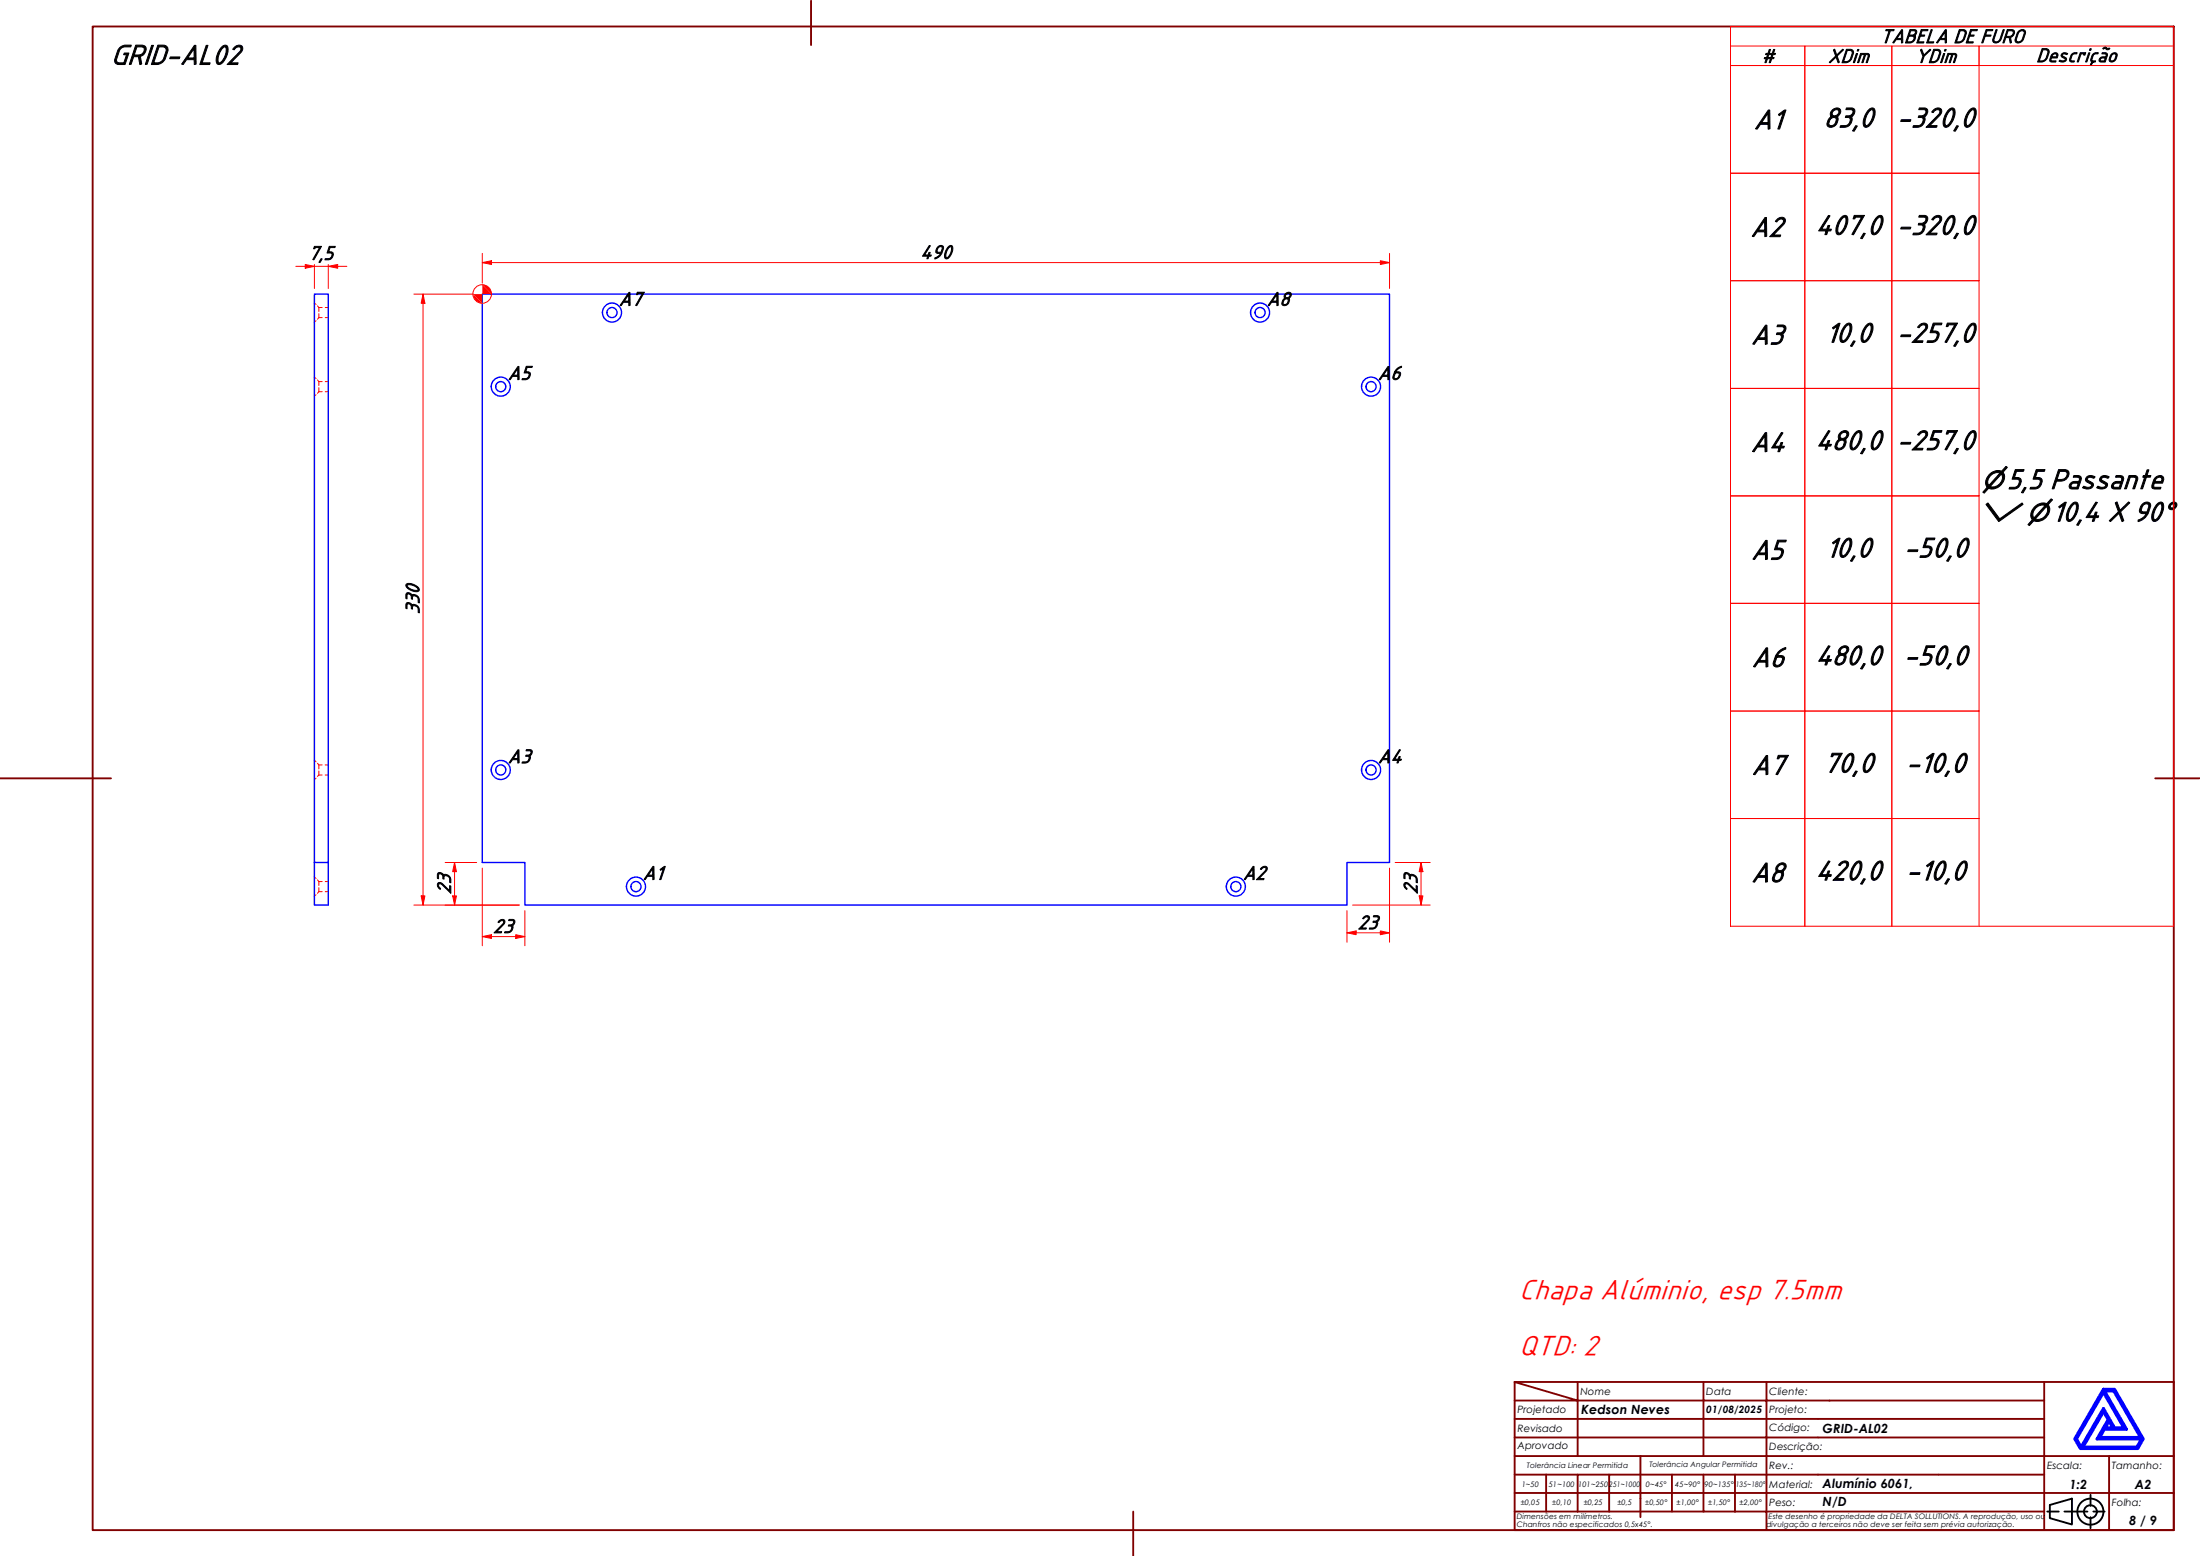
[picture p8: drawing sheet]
<svg xmlns="http://www.w3.org/2000/svg" width="594mm" height="420mm" viewBox="0 0 594 420" stroke-linecap="round" stroke-linejoin="round" font-family="sans-serif">
<!-- layer: Visible (ABNT) -->
<g fill="none" stroke="#00f" stroke-width=".38">
<path d="M84.9 79.4h3.7v153.5h-3.7zM130.2 79.4h245v153.5h-11.5v11.5h-222v-11.5h-11.5zM84.9 232.9v11.5h3.7v-11.5"/>
<circle cx="165.3" cy="84.4" r="1.37"/>
<circle cx="165.3" cy="84.4" r="2.57"/>
<circle cx="340.3" cy="84.4" r="1.37"/>
<circle cx="340.3" cy="84.4" r="2.57"/>
<circle cx="135.2" cy="104.4" r="1.37"/>
<circle cx="135.2" cy="104.4" r="2.57"/>
<circle cx="370.2" cy="104.4" r="1.37"/>
<circle cx="370.2" cy="104.4" r="2.57"/>
<circle cx="135.2" cy="207.9" r="1.37"/>
<circle cx="135.2" cy="207.9" r="2.57"/>
<circle cx="370.2" cy="207.9" r="1.37"/>
<circle cx="370.2" cy="207.9" r="2.57"/>
<circle cx="171.7" cy="239.4" r="1.37"/>
<circle cx="171.7" cy="239.4" r="2.57"/>
<circle cx="333.7" cy="239.4" r="1.37"/>
<circle cx="333.7" cy="239.4" r="2.57"/>
</g>
<!-- layer: Hidden (ABNT) -->
<g fill="none" stroke="#f00" stroke-width=".27">
<path d="M84.9 81.8l.4 .4M85.3 86.6l-.4 .4M85.7 82.6l.4 .4M86.1 83v1.1M86.1 84.7v1.1M86.1 85.8l-.4 .4M86.1 85.8h.9M86.1 83h.9M87.8 85.8h.8M87.8 83h.8M84.9 101.8l.4 .4M85.3 106.6l-.4 .4"/>
<path d="M85.7 102.6l.4 .4M86.1 103v1.1M86.1 104.7v1.1M86.1 105.8l-.4 .4M86.1 105.8h.9M86.1 103h.9M87.8 105.8h.8M87.8 103h.8M84.9 205.3l.4 .4M85.3 210.1l-.4 .4M85.7 206.1l.4 .4M86.1 206.5v1.1"/>
<path d="M86.1 208.2v1.1M86.1 209.3l-.4 .4M86.1 209.3h.9M86.1 206.5h.9M87.8 209.3h.8M87.8 206.5h.8M84.9 236.8l.4 .4M85.7 237.6l.4 .4M86.1 238v1.1M86.1 239.7v1.1M86.1 238h.9M87.8 238h.8"/>
<path d="M85.3 241.6l-.4 .4M86.1 240.8l-.4 .4M86.1 240.8h.9M87.8 240.8h.8"/>
</g>
<!-- layer: Borda A3/A4 (ABNT) -->
<g fill="none" stroke="#800000" stroke-width=".51">
<path d="M25 7.2h562v406h-562zM219 .2v12M0 210.2h30M582 210.2h12M409 373.2l17 5h-17M409 373.2h178v40h-178zM426 378.2h34v4.9h17M426 378.2v15M426 373.2v5M460 373.2v5h17v4.9M477 373.2v5h75M552 373.2v20h-143"/>
<path d="M409 383.1h51v10.1M409 398.2h17M417.5 398.2v10M434.5 398.2h-8.5v10M443 393.2v16.5M451.5 398.2v10h-42.5M460 398.2v10h8.5M468.5 398.2v10M477 398.2h-42.5v10M477 383.1v5.1h-68M477 398.2v10h75M477 383.1h75"/>
<path d="M477 398.2h75M552 388.2h-75v10M569.5 393.2v9.9h17.5M587 393.2h-35v9.9h17.5v10.1M306 408.2v12M409 403.1h143v10.1M451.5 408.2h8.5M468.5 408.2h8.5v5"/>
</g>
<path d="M568 376l5.5 9.6h-2.5l-3-5.3-6 10.5-1.3-2.3zM568 375.1h3l7.7 13.4-1.4 2.6h-15.5l-1.5-2.6zM568.3 375.6h2.5l7.2 12.6h-11l1.3-2.3h5.9zM568 381.2l1.3 2.1-3 5.2h12l-1.3 2.3h-14.5zM569.5 383.8l1 1.8h-2z" fill="none" stroke="#00f" stroke-width=".83"/>
<!-- layer: 0 -->
<path d="M561.8 391.1h15.5" fill="none" stroke="#000" stroke-width=".27"/>
<g fill="none" stroke="#000" stroke-width=".51">
<path d="M552.8 408.2h3.1M553.5 406.4l6-1.7v6.9l-6-1.7zM557.5 408.2h6.2M564.5 403.6v3M564.5 409.7v3M565.3 408.2h3"/>
<circle cx="564.5" cy="408.2" r="3.5"/>
<circle cx="564.5" cy="408.2" r="1.75"/>
</g>
<path d="M130.2 70.9h2.5" fill="none" stroke="#f00" stroke-width=".27"/>
<path d="M130.2 70.9l2.5-.5v1z" fill="#f00"/>
<path d="M130.2 70.9l2.5-.5v1zM372.7 70.9h2.5" fill="none" stroke="#f00" stroke-width=".27"/>
<path d="M372.7 70.4l2.5 .5-2.5 .5z" fill="#f00"/>
<path d="M114.2 79.4v2.5M130.2 68.4v8M132.7 70.9h240M372.7 70.4l2.5 .5-2.5 .5zM375.2 68.4v9.5" fill="none" stroke="#f00" stroke-width=".27"/>
<path d="M114.2 79.4l.5 2.5h-1z" fill="#f00"/>
<path d="M114.2 79.4l.5 2.5h-1zM114.2 241.9v2.5" fill="none" stroke="#f00" stroke-width=".27"/>
<path d="M113.7 241.9h1l-.5 2.5z" fill="#f00"/>
<path d="M111.8 79.4h16M114.2 81.9v160M111.8 244.4h28.4M113.7 241.9h1l-.5 2.5zM130.2 252.9h2.5" fill="none" stroke="#f00" stroke-width=".27"/>
<path d="M130.2 252.9l2.5-.5v1z" fill="#f00"/>
<path d="M130.2 252.9l2.5-.5v1zM139.3 252.9h2.4" fill="none" stroke="#f00" stroke-width=".27"/>
<path d="M139.3 252.4l2.4 .5-2.4 .5z" fill="#f00"/>
<path d="M122.7 232.9v2.5M130.2 234.4v21M132.7 252.9h6.6M139.3 252.4l2.4 .5-2.4 .5zM141.7 245.9v9.5" fill="none" stroke="#f00" stroke-width=".27"/>
<path d="M122.7 232.9l.6 2.5h-1.1z" fill="#f00"/>
<path d="M122.7 232.9l.6 2.5h-1.1zM122.7 241.9v2.5" fill="none" stroke="#f00" stroke-width=".27"/>
<path d="M122.2 241.9h1.1l-.6 2.5z" fill="#f00"/>
<path d="M120.2 232.9h8.5M122.7 235.4v6.5M383.7 232.9v2.5M120.2 244.4h20M122.2 241.9h1.1l-.6 2.5z" fill="none" stroke="#f00" stroke-width=".27"/>
<path d="M383.7 232.9l.5 2.5h-1z" fill="#f00"/>
<path d="M383.7 232.9l.5 2.5h-1zM383.7 241.9v2.5" fill="none" stroke="#f00" stroke-width=".27"/>
<path d="M383.2 241.9h1l-.5 2.5z" fill="#f00"/>
<path d="M376.7 232.9h9.5M383.7 235.4v6.5M363.7 251.9h2.5M365.3 244.4h20.9M383.2 241.9h1l-.5 2.5z" fill="none" stroke="#f00" stroke-width=".27"/>
<path d="M363.7 251.9l2.5-.5v1z" fill="#f00"/>
<path d="M363.7 251.9l2.5-.5v1zM372.7 251.9h2.5" fill="none" stroke="#f00" stroke-width=".27"/>
<path d="M372.7 251.4l2.5 .5-2.5 .5z" fill="#f00"/>
<g fill="none" stroke="#f00" stroke-width=".27">
<path d="M375.2 234.4v20M363.7 245.9v8.5M366.2 251.9h6.5M372.7 251.4l2.5 .5-2.5 .5z"/>
<circle cx="130.2" cy="79.4" r="2.51"/>
</g>
<g fill="#f00">
<path d="M130.2 76.9a2.49 2.49 0 0 1 2.5 2.5z" fill-rule="evenodd"/>
<path d="M127.8 79.4l2.4 2.5a2.39 2.39 0 0 1-2.4-2.5z" fill-rule="evenodd"/>
<path d="M130.2 76.9l2.5 2.5h-4.9l2.4 2.5z" fill-rule="evenodd"/>
</g>
<g fill="none" stroke="#f00" stroke-width=".27">
<path d="M467.3 12.4h20.1v5.3h-20.1h20.1v29.1h-20.1h20.1v29h-20.1h20.1v29.1h-20.1h20.1v29h-20.1h20.1v29h-20.1h20.1v29.1h-20.1h20.1v29h-20.1h20.1v29.1v-29.1h23.5v29.1v-29.1h23.5v29.1M467.3 7.2h119.7v242.9h-119.7zM487.4 12.4h23.5v5.3h-23.5zM487.4 17.7h23.5v29.1h-23.5zM510.9 12.4h23.5v5.3h-23.5zM510.9 17.7h23.5v29.1h-23.5zM587 12.4h-52.6v5.3h52.6M487.4 46.8h23.5v29h-23.5zM510.9 46.8h23.5v29h-23.5zM487.4 75.8h23.5v29.1h-23.5zM510.9 75.8h23.5v29.1h-23.5zM487.4 104.9h23.5v29h-23.5z"/>
<path d="M510.9 104.9h23.5v29h-23.5zM487.4 133.9h23.5v29h-23.5zM510.9 133.9h23.5v29h-23.5zM487.4 162.9h23.5v29.1h-23.5zM510.9 162.9h23.5v29.1h-23.5zM487.4 192h23.5v29h-23.5zM510.9 192h23.5v29h-23.5z"/>
</g>
<path d="M82.4 71.9h2.5" fill="none" stroke="#f00" stroke-width=".27"/>
<path d="M82.4 71.4l2.5 .5-2.5 .5z" fill="#f00"/>
<path d="M82.4 71.4l2.5 .5-2.5 .5zM88.6 71.9h2.6" fill="none" stroke="#f00" stroke-width=".27"/>
<path d="M88.6 71.9l2.6-.5v1z" fill="#f00"/>
<path d="M79.9 71.9h2.5M84.9 71.9h3.7M84.9 71.4v6.5M88.6 71.9l2.6-.5v1zM88.6 71.4v6.5M91.2 71.9h2.5" fill="none" stroke="#f00" stroke-width=".27"/>
<g font-size="8.2" fill="#f00">
<text x="410.2" y="350.9">Chapa Alúminio, esp 7.5mm</text>
<text x="410.2" y="365.8">QTD: 2</text>
</g>
<g font-size="8.1">
<text x="30" y="17.3">GRID-AL02</text>
<text x="473.5" y="34.8">A1</text>
<text x="492.4" y="34.3">83,0</text>
<text x="512.1" y="34.3">-320,0</text>
<text x="472.6" y="63.8">A2</text>
<text x="490.3" y="63.3">407,0</text>
<text x="512.1" y="63.3">-320,0</text>
<text x="472.8" y="92.9">A3</text>
<text x="493" y="92.4">10,0</text>
<text x="512.1" y="92.4">-257,0</text>
<text x="472.7" y="121.9">A4</text>
<text x="490.3" y="121.4">480,0</text>
<text x="512.1" y="121.4">-257,0</text>
<text x="541.9" y="131.9">5,5 Passante</text>
<text x="554.1" y="140.7">10,4 X 90°</text>
<text x="472.8" y="151">A5</text>
<text x="493" y="150.4">10,0</text>
<text x="514" y="150.4">-50,0</text>
<text x="490.3" y="179.5">480,0</text>
<text x="514" y="179.5">-50,0</text>
<text x="472.9" y="180">A6</text>
<text x="472.9" y="209.1">A7</text>
<text x="492.4" y="208.5">70,0</text>
<text x="514.6" y="208.5">-10,0</text>
<text x="472.8" y="238.1">A8</text>
<text x="490.3" y="237.6">420,0</text>
<text x="514.6" y="237.6">-10,0</text>
</g>
<g font-size="6.8">
<text x="535.2" y="131.9">⌀</text>
<text x="534.4" y="140.7">⌵ ⌀</text>
</g>
<g font-size="5.6">
<text x="507.7" y="11.5">TABELA DE FURO</text>
<text x="475.6" y="16.9">#</text>
<text x="493.6" y="16.9">XDim</text>
<text x="517.1" y="16.9">YDim</text>
<text x="549.8" y="16.7">Descrição</text>
<text x="83.3" y="70.1">7,5</text>
<text x="248.5" y="69.8">490</text>
<text x="167.1" y="82.5">A7</text>
<text x="342.1" y="82.5">A8</text>
<text x="137.1" y="102.5">A5</text>
<text x="372" y="102.5">A</text>
<text x="375.5" y="102.5">6</text>
<text x="113.2" y="165.9" transform="rotate(-90 113.2 165.9)">330</text>
<text x="137.1" y="206">A3</text>
<text x="372" y="206">A</text>
<text x="375.5" y="206">4</text>
<text x="173.5" y="237.5">A1</text>
<text x="335.6" y="237.5">A2</text>
<text x="121.7" y="241.5" transform="rotate(-90 121.7 241.5)">23</text>
<text x="382.7" y="241.5" transform="rotate(-90 382.7 241.5)">23</text>
<text x="133.2" y="251.8">23</text>
<text x="366.6" y="250.8">23</text>
</g>
<g font-size="3.4">
<text x="427" y="381.9">Kedson Neves</text>
<text x="492.1" y="386.9">GRID-AL02</text>
<text x="492.1" y="401.9">Alumínio 6061,</text>
<text x="558.8" y="401.9">1:2</text>
<text x="576.5" y="401.9">A2</text>
<text x="492.1" y="406.7">N/D</text>
<text x="575" y="411.7">8 / 9</text>
</g>
<g font-size="2.7">
<text x="426.8" y="376.7">Nome</text>
<text x="460.8" y="376.7">Data</text>
<text x="477.8" y="376.7">Cliente:</text>
<text x="409.8" y="381.4">Projetado</text>
<text x="460.8" y="381.5">01/08/2025</text>
<text x="477.8" y="381.4">Projeto:</text>
<text x="409.8" y="386.7">Revisado</text>
<text x="477.8" y="386.4">Código:</text>
<text x="409.8" y="391.4">Aprovado</text>
<text x="477.8" y="391.5">Descrição:</text>
<text x="477.8" y="401.7">Material:</text>
<text x="477.8" y="396.7">Rev.:</text>
<text x="552.8" y="396.7">Escala:</text>
<text x="570.3" y="396.7">Tamanho:</text>
<text x="477.8" y="406.6">Peso:</text>
<text x="570.3" y="406.7">Folha:</text>
</g>
<g font-size="2">
<text x="410.9" y="401.4">1~50</text>
<text x="412.3" y="396.4">Tolerância Linear Permitida</text>
<text x="418.2" y="401.4">51~100</text>
<text x="426.1" y="401.4">101~250</text>
<text x="434.5" y="401.4">251~1000</text>
<text x="444.4" y="401.4">0~45°</text>
<text x="445.4" y="396.2">Tolerância Angular Permitida</text>
<text x="452.4" y="401.4">45~90°</text>
<text x="460.3" y="401.4">90~135°</text>
<text x="468.7" y="401.4">135~180°</text>
<text x="410.7" y="406.3">±0,05</text>
<text x="419.2" y="406.3">±0,10</text>
<text x="427.7" y="406.3">±0,25</text>
<text x="436.8" y="406.3">±0,5</text>
<text x="444.2" y="406.3">±0,50°</text>
<text x="452.8" y="406.3">±1,00°</text>
<text x="461.3" y="406.3">±1,50°</text>
<text x="469.7" y="406.3">±2,00°</text>
<text x="409.6" y="410.2">Dimensões em milímetros.</text>
<text x="409.6" y="412.3">Chanfros não especificados 0,5x45°.</text>
<text x="477" y="412.3">divulgação a terceiros não deve ser feita sem prévia autorização.</text>
<text x="477.6" y="410.2">Este desenho é propriedade da DELTA SOLLUTIONS. A reprodução, uso ou</text>
</g>
</svg>
